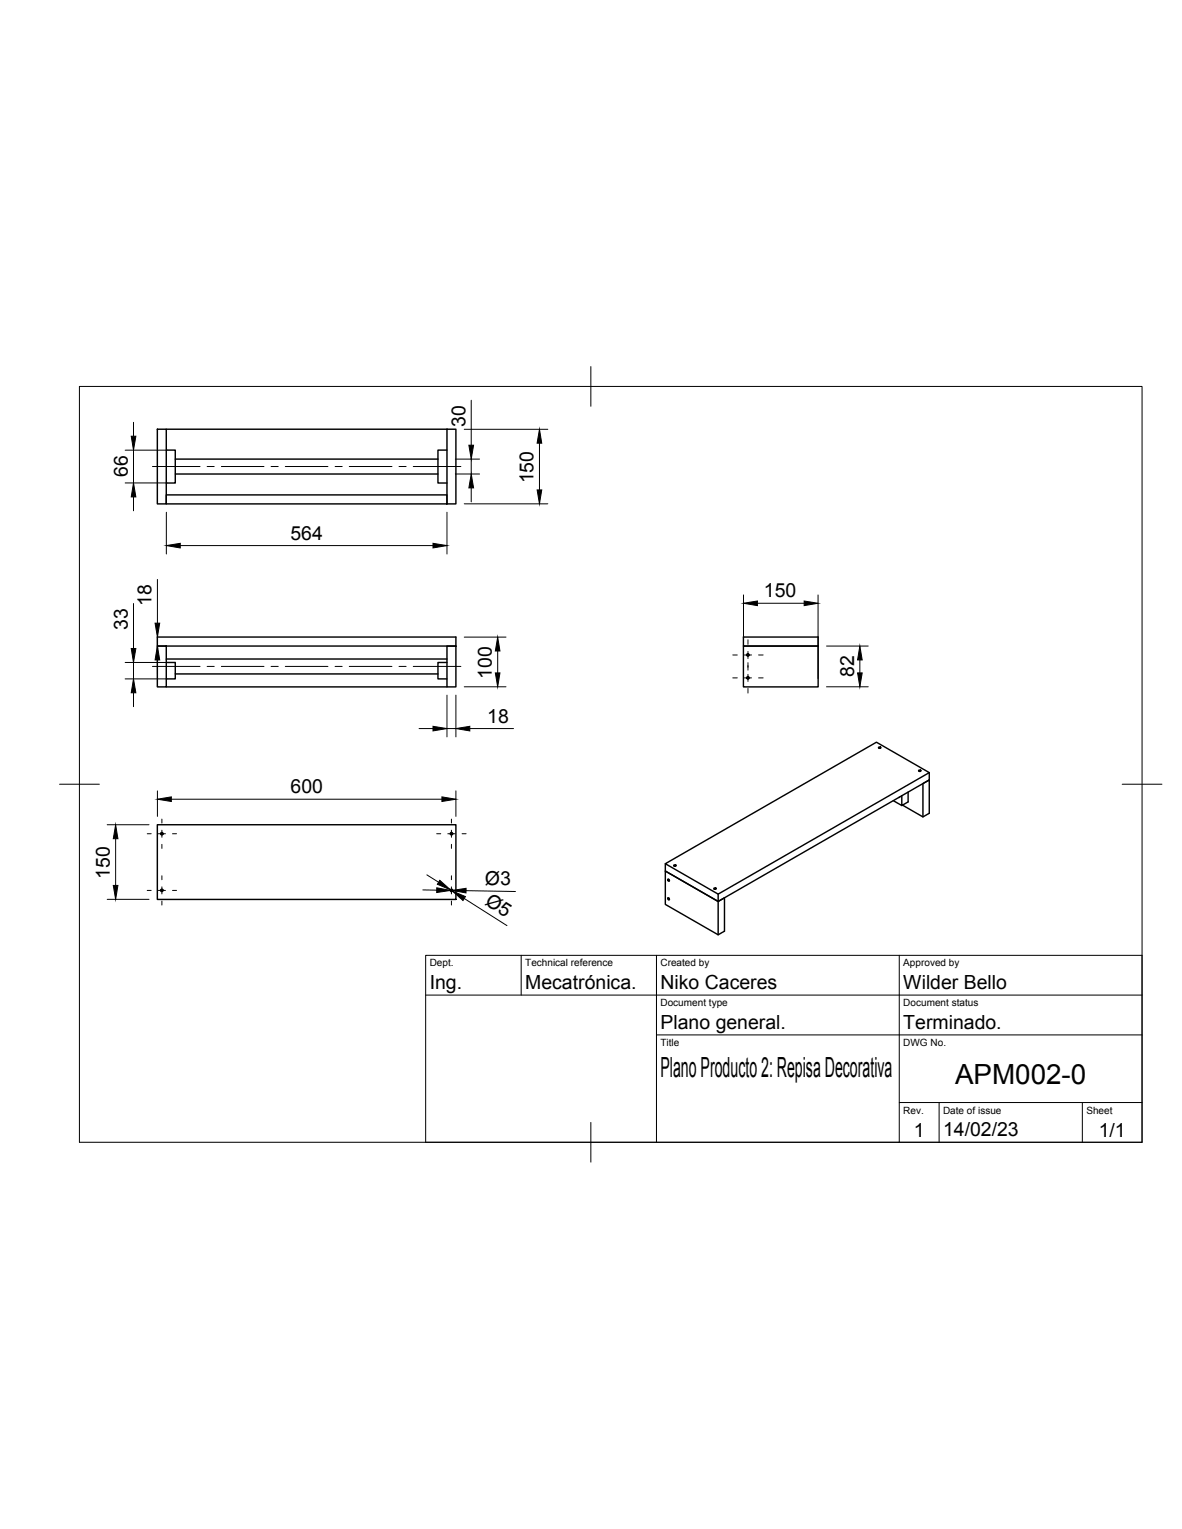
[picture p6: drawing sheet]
<svg xmlns="http://www.w3.org/2000/svg" width="216mm" height="279mm" viewBox="0 0 216 279" stroke-linecap="round" stroke-linejoin="round" font-family="sans-serif">
<!-- layer: Visible -->
<g fill="none" stroke="#000" stroke-width=".26">
<path d="M28.7 78.4h1.7v13.7h-1.7zM30.4 78.4h51.2M81.6 78.4h1.7v13.7h-1.7zM30.4 90.4h51.2v1.7h-51.2zM30.4 82.2h1.6v6.1h-1.6M32 86.6h48M32 83.9h48M81.6 82.2h-1.6v6.1h1.6M28.7 116.4h54.6v1.7h-54.6zM28.7 118.1h1.7v7.4h-1.7zM81.6 118.1h1.7v7.4h-1.7zM135.8 116.4h13.6v1.7h-13.6z"/>
<path d="M135.8 118.1h13.6v7.4h-13.6zM30.4 121.1h1.6v3h-1.6M30.4 125.5h51.2M30.4 120.4h51.2M32 123.1h48M81.6 121.1h-1.6v3h1.6M160.5 136.5l.4 .1-.4 .1zM160.6 136.7h.2M28.7 150.7h54.6v13.7h-54.6zM121.5 157.8l38.6-22.2 9.6 5.6-38.5 22.2zM123.1 158.1l.4 .1-.4 .1zM123.2 158.3h.2"/>
<path d="M163.2 146.3l1.5 .9M164.3 145.6l-.1 .1M164.8 147.1l3.8 2.2 1.1-.7v-6.1l-1.1 .7v6.1M165.9 144.7v1.8l-1.2 .7v-1.8M167.8 140.7l.4 .1-.4 .1zM167.9 141h.2M169.7 141.2v1.3l-38.5 22.2-9.7-5.5v-1.4M122 160.6l.2 .2v.2l-.2-.1zM122 164.1l.2 .1v.2l-.2-.1zM122.1 160.7l.2 .2M122.1 164.1l.2 .2M130.4 162.3l.4 .1-.4 .1z"/>
<path d="M130.5 162.5h.2M131.2 163.4v1.3l1.1-.6v6.1l-1.1 .6-9.7-5.5v-6.1l9.7 5.5v6.1"/>
<circle cx="136.6" cy="119.7" r=".13"/>
<circle cx="136.6" cy="119.7" r=".22"/>
<circle cx="136.6" cy="123.9" r=".13"/>
<circle cx="136.6" cy="123.9" r=".22"/>
<circle cx="29.6" cy="152.3" r=".22"/>
<circle cx="29.6" cy="152.3" r=".13"/>
<circle cx="82.5" cy="152.3" r=".22"/>
<circle cx="82.5" cy="152.3" r=".13"/>
<circle cx="29.6" cy="162.7" r=".22"/>
<circle cx="29.6" cy="162.7" r=".13"/>
<circle cx="82.5" cy="162.7" r=".22"/>
<circle cx="82.5" cy="162.7" r=".13"/>
</g>
<!-- layer: BORDER -->
<path d="M14.5 70.6h194.1v138.1h-194.1zM107.9 67v7.2M10.9 143.3h7.3M205 143.3h7.2M107.9 205.1v7.3" fill="none" stroke="#000" stroke-width=".18"/>
<!-- layer: TITLEBLOCK -->
<path d="M77.7 174.6h130.9v34.1h-130.9zM95.2 174.6v7.2M119.9 174.6v34.1M164.3 174.6v34.1M77.7 181.8h130.9M119.9 189.1h88.7M164.3 201.5h44.3M171.5 201.5v7.2M197.7 201.5v7.2" fill="none" stroke="#000" stroke-width=".18"/>
<!-- layer: FD_Dimensions -->
<g fill="none" stroke="#000" stroke-width=".18">
<path d="M24.4 77.2v2.5M84.8 78.4h15.3M86.1 73.1v8.3M22.9 82.3h7.6M22.9 88.2h7.6M24.4 82.3v5.9M24.4 90.8v2.5M30.4 93.6v7.6M32.9 99.7h46.2M81.6 93.6v7.6M83.2 86.6h4.4M83.2 83.9h4.4"/>
<path d="M84.8 92.1h15.3M86.1 83.9v2.7M86.1 89.2v2.5M98.5 81v8.5M24.4 110.3v8.2M28.8 105.9v8M28.8 116.4v1.7M84.8 116.4h7.6M90.9 119v4M135.8 108.7v15.3M138.3 110.2h8.6M149.4 108.7v15.3"/>
<path d="M151 118.1h7.6M22.9 124.1h7.6M22.9 121.1h7.6M24.4 121.1v3M24.4 126.6v2.5M28.8 120.6v2.5M76.5 133.1h2.6M81.6 127v7.7M81.6 133.1h1.7M83.3 127v7.7M84.8 125.5h7.6M85.8 133.1h8"/>
<path d="M151 125.5h7.6M157.1 120.6v2.4M19.6 150.7h7.6M21.1 153.3v8.5M28.8 144.5v4.7M31.3 146h49.4M78 159.9l2.1 1.3M83.3 144.5v4.7M19.6 164.3h7.6M77.2 162.6l2.6 .1M82.3 162.6l.3 .2M82.3 162.7h.3"/>
<path d="M84.8 164.2l7.8 4.9M85.1 162.8l9.1 .1"/>
</g>
<g fill="#000" stroke="#000" stroke-width=".18">
<path d="M24 79.7h.8l-.4 2.6zM24.4 88.2l.4 2.6h-.8zM30.4 99.7l2.5-.4v.8zM79.1 99.3l2.5 .4-2.5 .4zM86.1 86.6l.4 2.6h-.9zM85.6 81.4h.9l-.4 2.5zM98.5 78.4l.5 2.6h-.9zM98.1 89.5h.9l-.5 2.6zM24 118.5h.8l-.4 2.6zM28.3 113.9h.9l-.4 2.5zM90.9 116.4l.4 2.6h-.8zM135.8 110.2l2.5-.4v.9z"/>
<path d="M146.9 109.8l2.5 .4-2.5 .5zM24.4 124.1l.4 2.5h-.8zM28.8 118.1l.4 2.5h-.9zM79.1 132.7l2.5 .4-2.5 .5zM83.3 133.1l2.5-.4v.9zM90.5 123h.8l-.4 2.5zM157.1 118.1l.4 2.5h-.9zM156.6 123h.9l-.4 2.5zM21.1 150.7l.4 2.6h-.8zM28.8 146l2.5-.4v.9zM80.7 145.6l2.6 .4-2.6 .5zM20.7 161.8h.8l-.4 2.5z"/>
<path d="M79.8 162.2l2.5 .5-2.5 .4zM80.3 160.9l2 1.7-2.4-1zM82.6 162.8l2.4 1-.4 .8zM82.6 162.7l2.5-.4v.9z"/>
</g>
<!-- layer: Smart Centers -->
<g fill="none" stroke="#000" stroke-width=".18">
<path d="M27.8 85.2h8.7M37.8 85.2h1.3M40.4 85.2h7.8M49.5 85.2h1.3M52.1 85.2h7.8M61.2 85.2h1.3M63.8 85.2h7.8M72.9 85.2h1.3M75.5 85.2h8.7M133.9 119.7h.8M136 119.7h1.3M136.6 116.9v.8"/>
<path d="M136.6 119v1.3M138.6 119.7h.8M27.8 121.8h8.7M37.8 121.8h1.3M40.4 121.8h7.8M49.5 121.8h1.3M52.1 121.8h7.8M61.2 121.8h1.3M63.8 121.8h7.8M72.9 121.8h1.3M75.5 121.8h8.7M133.9 123.9h.8"/>
<path d="M136 123.9h1.3M136.6 121.1v1.4M136.6 123.2v1.3M136.6 125.8v.8M138.6 123.9h.8M26.9 152.4h.7M28.9 152.4h1.3M29.6 149.7v.7M29.6 151.7v1.3M29.6 154.3v.7M31.5 152.4h.7M79.8 152.4h.7"/>
<path d="M81.8 152.4h1.3M82.5 149.7v.7M82.5 151.7v1.3M82.5 154.3v.7M84.4 152.4h.7M26.9 162.7h.7M28.9 162.7h1.3M29.6 160v.8M29.6 162.1v1.3M29.6 164.6v.8M31.5 162.7h.7M79.8 162.7h.7"/>
<path d="M81.8 162.7h1.3M82.5 160v.8M82.5 162.1v1.3M82.5 164.6v.8M84.4 162.7h.7"/>
</g>
<g font-size="5.1">
<text x="120.6" y="196.7">Plano Producto 2: Repisa Decorativa</text>
<text x="174.4" y="198">APM002-0</text>
</g>
<g font-size="3.6">
<text x="85" y="77.9" transform="rotate(-90 85 77.9)">30</text>
<text x="23.3" y="87.2" transform="rotate(-90 23.3 87.2)">66</text>
<text x="97.5" y="88.3" transform="rotate(-90 97.5 88.3)">150</text>
<text x="53.1" y="98.6">564</text>
<text x="27.7" y="110.7" transform="rotate(-90 27.7 110.7)">18</text>
<text x="139.5" y="109.2">150</text>
<text x="23.3" y="115.1" transform="rotate(-90 23.3 115.1)">33</text>
<text x="89.8" y="124" transform="rotate(-90 89.8 124)">100</text>
<text x="156" y="123.7" transform="rotate(-90 156 123.7)">82</text>
<text x="89" y="132.1">18</text>
<text x="53.1" y="145">600</text>
<text x="20.1" y="160.6" transform="rotate(-90 20.1 160.6)">150</text>
<text x="88.6" y="161.7" transform="rotate(1 88.6 161.7)">Ø3</text>
<text x="88.4" y="165.2" transform="rotate(33 88.4 165.2)">Ø5</text>
<text x="78.5" y="180.7">Ing.</text>
<text x="95.9" y="180.7">Mecatrónica.</text>
<text x="120.6" y="180.7">Niko Caceres</text>
<text x="165" y="180.7">Wilder Bello</text>
<text x="120.6" y="188">Plano general.</text>
<text x="165" y="188">Terminado.</text>
<text x="166.9" y="207.7">1</text>
<text x="172.3" y="207.6">14/02/23</text>
<text x="200.7" y="207.7">1/1</text>
</g>
<g font-size="1.8">
<text x="78.5" y="176.6">Dept.</text>
<text x="95.9" y="176.6">Technical reference</text>
<text x="120.6" y="176.6">Created by</text>
<text x="165" y="176.6">Approved by</text>
<text x="120.6" y="183.9">Document type</text>
<text x="165" y="183.9">Document status</text>
<text x="120.6" y="191.1">Title</text>
<text x="165" y="191.1">DWG No.</text>
<text x="165" y="203.5">Rev.</text>
<text x="172.3" y="203.5">Date of issue</text>
<text x="198.4" y="203.5">Sheet</text>
</g>
</svg>
